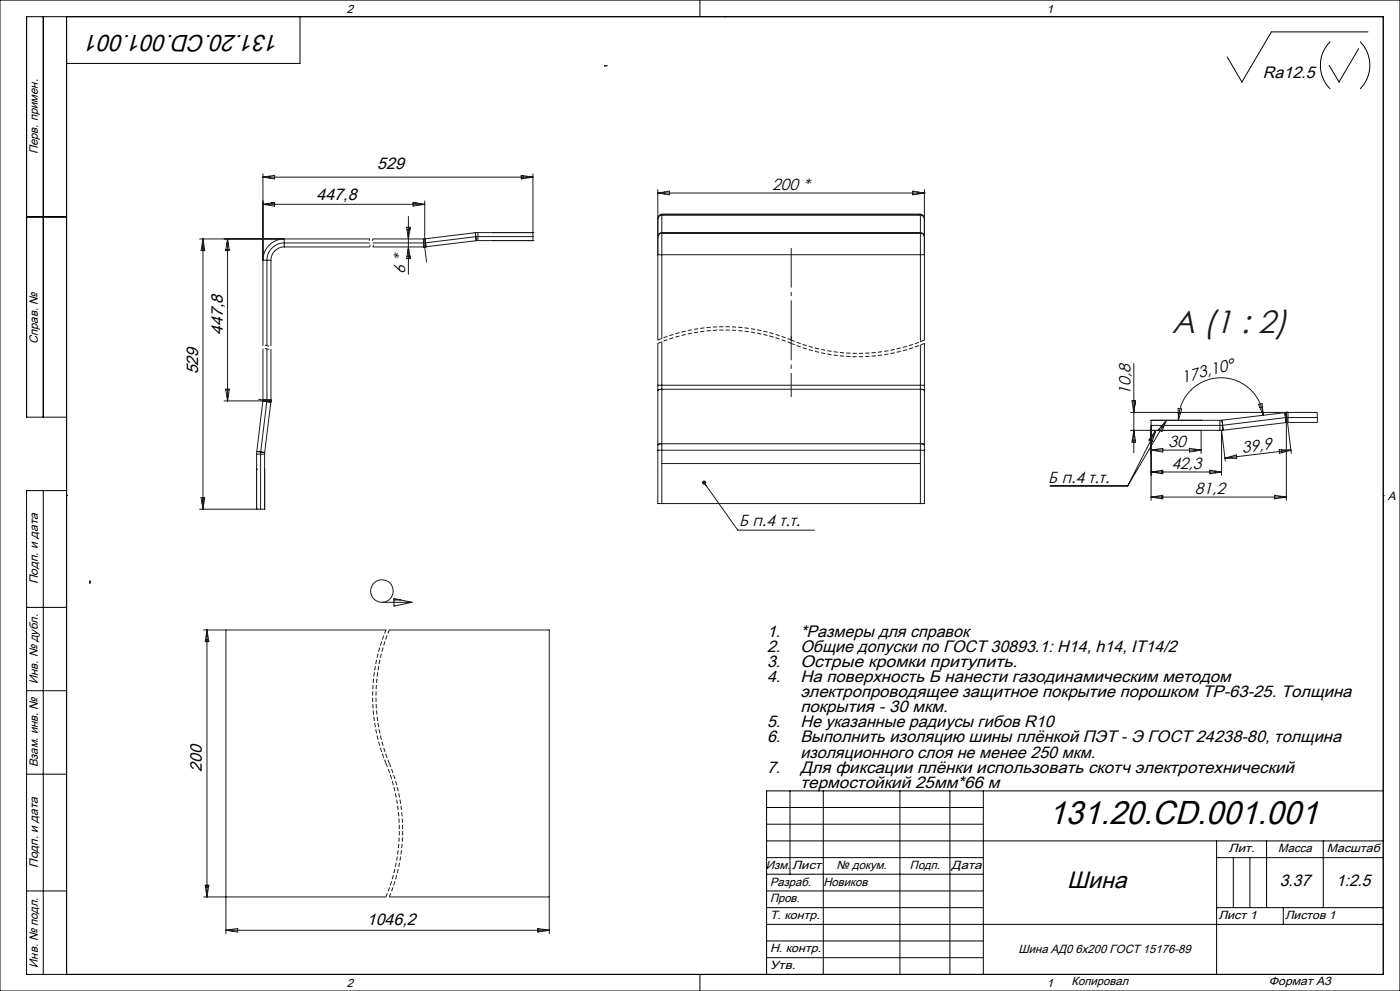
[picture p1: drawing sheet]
<svg xmlns="http://www.w3.org/2000/svg" width="420mm" height="297mm" viewBox="0 0 420 297" stroke-linecap="round" stroke-linejoin="round" font-family="sans-serif">
<g fill="none" stroke="#000" stroke-width=".3">
<path d="M0 0h420v297h-420zM13 5v120M20 5v287M90 5v14h-70M210 0v5M217.5 5h.1M399.1 12.5a10 10 0 0 0 0 14.1M407.6 14.6l-5.9 10-3-5M408 12.5a10 10 0 0 1 0 14.1M410.4 9.6h-29l-8.8 15-4.4-7.5M8 65h12M20 125h-12v-120h407v287h-407v-145h12"/>
<path d="M13 147v145M20 148.5h.1M415 148.5h.1M8 182h12M8 207h12M8 232h12M237 237v25M247 237v55M270 237v55M285 237v55M295 237v55M415 237h-185v55"/>
<path d="M230 242h65M230 247h65M230 252h185M230 257h65M365 252v40M365 257h50M370 257v15M375 257v15M380 252v20M397 252v20M8 267h12M230 267h65"/>
<path d="M230 272h65M230 277h185M230 262h65M365 272h50M385 272v5M210 292v5M217.5 292h.1M230 282h65M230 287h65"/>
</g>
<g fill="none" stroke="#191924" stroke-width=".3">
<path d="M182.1 19.6l-.8 .1h.8M78.9 53.1l3.5-.5v1zM78.9 52.1v51.5M78.9 53.1h81M79 53.1h.1M80.9 52.8v.6M156.4 52.6l3.5 .5-3.5 .5zM157 52.6v.9M158.9 52.9v.3M159.9 52.1v20M197.3 57.9l3.5-.6v1.1zM197.3 56.8v45.1"/>
<path d="M197.3 57.9h80M199.3 57.5v.6M273.8 57.3l3.5 .6-3.5 .5zM275.3 57.5v.6M277.3 57.9h.1M277.3 56.8v45.1M59.9 71.6h51M60.9 71.6l.5 3.5h-1.1zM60.9 71.6v81M67.7 74.9h1.1M68.1 72.8h.3M68.3 71.6l.5 3.5h-1.1z"/>
<path d="M68.3 71.6v48.6M78.9 61.2l3.5-.5v1.1zM78.9 61.2h48.5M81.3 78v25.6M81.4 60.9h1M85.3 74v-2.4a6.4 6.4 0 0 0-6.4 6.4h2.4M85.3 74a4 4 0 0 0-4 4M85.3 74h25.6M110.9 72.8h-25.6a5.2 5.2 0 0 0-5.2 5.2v25.6M111.9 74h15.9M111.9 71.6h15.1M122 68.1h1.1l-.6 3.5z"/>
<path d="M122.1 76.8h.8M122.1 68.8h.8M122.4 74.9h.3M122.4 70.8h.3M122.5 74l.6 3.5h-1.1zM122.5 64.9v17.3M122.9 68.1v.9M122.9 76.7v.8M123.9 60.7l3.5 .5-3.5 .6zM123.9 60.9h1M127 71.6v2.4M127.4 60.2v13.8l.6 4.5"/>
<path d="M127.5 71.6h-.5M127.5 71.6l.2 1.2M127.7 72.8h-15.8M127.7 72.8l.1 1.1M127.8 73.9l-.8 .1M127.8 73.9h.1M127.8 74h-.8M142.6 69.7l.3 2.4M142.6 69.7l-15.1 1.9M142.9 72.1l-15.1 1.8M143.4 69.7h-.8M143.4 72.1h-.5"/>
<path d="M143.4 69.7v2.4M143.4 69.7h16.5M143.4 72.1h16.5M147.9 72.1h.1M147.9 69.7h.1M159.9 70.9h-16.9l-15.3 1.9M159.9 72.1h.1M159.9 69.7h.1M197.3 71.1l.4-.8 .8-.4h77.6l.9 .4 .3 .8M197.3 70.9l.3-.7 .8-.5h77.9l.8 .5 .2 .7M197.3 65.7l.4-.9 .7-.3h77.9l.7 .3 .3 .9M197.3 76.3h80"/>
<path d="M198.5 64.2l-.9 .5-.3 .7M198.5 64.2v37.3M198.5 64.2h77.6M276.1 64.2l1 .5 .2 .7M276.1 64.2v38.2M67.7 116.6h1.1l-.5 3.6zM67.7 116.8h1.1M68.1 118.8h.3M77.6 119.7l3.7 .5h-14.1M78.9 119.8l-.1 .4M78.9 119.8h2.4l-.1 .7M78.9 104.6v15.2"/>
<path d="M80.1 104.6l-.1 15.8M81.3 104.6v15.9M81.3 119.7l-.1 .8M197.3 102.9v48h80v-48M197.3 116.9l1-.2h78.1l.9 .2M197.3 115.5h80M198.5 102.4v48.5M276.1 103.4v47.5M340.1 108.9v26.8M77 136.1v16.5M77 136.1h2.4M77 135.3v.8"/>
<path d="M77 135.3h.1M77 135.3l1.2 .2M78.2 135.5v17.1M78.2 135.5l1.2 .1M78.8 120.2l1.2 .2M78.8 120.2l-1.8 15.1M78.9 120.2l.1 .1M79.4 136.1v16.5M79.4 135.6v.5M80 120.4l-1.8 15.1M80 120.4l1.2 .1M81.2 120.5h.1"/>
<path d="M81.2 120.5l-1.8 15.1M197.3 134.9h80M197.3 133.3l.8-.3h78.5l.7 .3M198.5 138.9h77.6M339.1 123.6h56l.1 3h-8.8M339.1 129h27.9M339.6 120.1h1.1l-.6 3.5zM339.7 132h.9M340 130h.3M340.1 129l.6 3.5h-1.1zM340.5 120.1v1.3M344.9 132h.9"/>
<path d="M345.3 126h.1M345.3 134.9l3.5-.5v1.1zM345.3 126v24M345.3 134.9h15M345.3 126h20.7M346 130h.4M346.7 129l-8.4 16.6M346.7 129l-1 3.4-1-.5zM348.3 128h.8M349.9 126l-11.6 19.6M349.9 126l-1.3 3.3-1-.6zM353.4 122.4l1.1 .2-1 3.4z"/>
<path d="M353.5 124h.6M353.5 126h.1M356.8 134.4l3.5 .5-3.5 .6zM358.5 134.6v.6M360.3 126h.1M360.3 129v6.9M366 126v3l1-.1M366.6 125.9l-.6 .1M366.6 125.9l.2 1.6M366.8 127.5h-21.5M366.8 127.5l.2 1.4M367 128.9l-1 .1"/>
<path d="M367 128.9h.1M367.5 137.3l3.4-1 .1 1.1zM367.6 138.2l-1.1-9.2v13.4M377.6 121.2l1-.3 .4 3.6zM377.9 122h.8M378.8 124h.1M379 124.5a12.8 12.8 0 0 0-13.5-11.3 12.8 12.8 0 0 0-12 12.8M383.8 134.8l3.5 .1-3.4 1zM384.5 134.8v.9M385.4 123.7l1-.1v3M385.4 123.7h.1M385.4 123.7l-18.8 2.2"/>
<path d="M385.4 123.7l.4 2.9M385.8 126.6l-18.8 2.3M385.9 123.5v26.5M385.9 123.6l1.5 12.3M386.4 126.6h-.6M386.4 123.5l-1 .2M386.5 134.9v.2M387.3 134.9l-19.8 2.4M395.2 125.1h-9.4l-19 2.4M60.3 149.1h1.1l-.5 3.5zM60.6 150.8h.5M77 140.6h.1"/>
<path d="M77 152.6h.1M79.4 140.6v12h-19.5M211.2 144.6l10.1 14.3h23M211.5 145.1l.3 .4M315 145.6h23.3M345.3 141.5l3.5-.6v1.1zM345.3 149l3.5-.6v1.1zM345.3 141.5h21.2M345.3 149h40.6M346.5 141.3v.3M346.5 148.8v.4M348.5 141v1"/>
<path d="M348.5 148.5v1M363 140.9l3.5 .6-3.5 .5zM364.5 141.1v.7M382.4 148.4l3.5 .6-3.5 .5zM27 174.8v-.7v.7M118.2 179.4l5.4 1.1-5.4 1.1zM118.2 179.8h2M61.1 188.8h54.7M61.6 191.8h.9M61.9 189.8h.4M62.1 188.8l.6 3.5h-1.1zM62.1 188.8v80"/>
<path d="M67.8 188.8v91M114.6 180.5h9M116.8 188.8h48v91M61.1 268.8h54.7M61.6 265.3h1.1l-.6 3.5zM61.6 265.8h.9M61.9 267.8h.4M67.8 278.8l3.5-.5v1zM67.8 278.8h97M69.6 278.5v.6M116.8 268.8h48M161.3 278.3l3.5 .5-3.5 .5z"/>
<path d="M161.6 278.3v1M163.6 278.6v.4"/>
<circle cx="114.6" cy="177.1" r="3.4"/>
</g>
<path d="M237.4 102.9a52 52 0 0 0 40 0M237.4 102.9a52 52 0 0 0-40 0M237.4 101.9a52 52 0 0 0 40 0M237.4 101.9a52 52 0 0 0-40 0M115.8 188.8a52 52 0 0 0 0 40M116.8 188.8a52 52 0 0 0 0 40M115.8 268.8a52 52 0 0 0 0-40M116.8 268.8a52 52 0 0 0 0-40" fill="none" stroke="#191924" stroke-width=".3" stroke-dasharray="1.3 .6" stroke-dashoffset=".1" stroke-linecap="butt"/>
<path d="M110.9 71.6v1.2M110.9 74v-1.2M111.9 71.6v1.2M111.9 74v-1.2M80.1 104.6h1.2M80.1 104.6h-1.2M80.1 103.6h1.2M80.1 103.6h-1.2" fill="none" stroke="#191924" stroke-width=".3" stroke-dasharray="1.3 .6" stroke-dashoffset=".6" stroke-linecap="butt"/>
<circle cx="211.2" cy="144.6" r=".27" fill="none" stroke="#191924" stroke-width=".7" stroke-linecap="butt"/>
<path d="M237.4 100.7v18.3" fill="none" stroke="#191924" stroke-width=".3" stroke-dasharray="15.2 1.3 1.3 1.3" stroke-dashoffset="8" stroke-linecap="butt"/>
<path d="M237.4 74.3v27.6" fill="none" stroke="#191924" stroke-width=".3" stroke-dasharray="15.2 1.3 1.3 1.3" stroke-dashoffset="3.3" stroke-linecap="butt"/>
<g fill="#808080">
<path d="M208.5 -.1h3.4zM284.9 -.1h3.6zM63.1 297.1h3.5zM156.6 297.1h3.5z"/>
<path d="M58.9 -.1h1.1zM58.9 -.1h1.1zM56.9 297.1h1.1zM56.9 297.1h1.1z"/>
</g>
<text font-size="10" x="314.5" y="246.8">131.20.CD.001.001</text>
<text font-size="9.7" fill="#191924" x="351.5" y="99.8">A (1 : 2)</text>
<g font-size="7.1">
<text x="83.9" y="10.3" transform="rotate(-180 83.9 10.3)">131.20.CD.001.001</text>
<text x="320.2" y="266.1">Шина</text>
</g>
<g font-size="5">
<text x="378.9" y="23.5">Ra12.5</text>
<text x="113.2" y="50.7">529</text>
<text x="94.9" y="59.9">447,8</text>
<text x="66.8" y="100.4" transform="rotate(-90 66.8 100.4)">447,8</text>
<text x="59.4" y="112.2" transform="rotate(-90 59.4 112.2)">529</text>
<text x="230.1" y="190.9">1.</text>
<text x="240.1" y="190.9">*Размеры для справок</text>
<text x="230.1" y="195.4">2.</text>
<text x="240.1" y="195.4">Общие допуски по ГОСТ 30893.1: H14, h14, IT14/2</text>
<text x="230.1" y="199.9">3.</text>
<text x="240.1" y="199.9">Острые кромки притупить.</text>
<text x="230.1" y="204.4">4.</text>
<text x="240.1" y="204.4">На поверхность Б нанести газодинамическим методом</text>
<text x="240.1" y="208.9">электропроводящее защитное покрытие порошком ТР-63-25. Толщина</text>
<text x="240.1" y="213.5">покрытия - 30 мкм.</text>
<text x="230.1" y="218">5.</text>
<text x="240.1" y="218">Не указанные радиусы гибов R10</text>
<text x="230.1" y="222.5">6.</text>
<text x="240.1" y="222.5">Выполнить изоляцию шины плёнкой ПЭТ - Э ГОСТ 24238-80, толщина</text>
<text x="240.1" y="227">изоляционного слоя не менее 250 мкм.</text>
<text x="60.5" y="231.4" transform="rotate(-90 60.5 231.4)">200</text>
<text x="230.1" y="231.5">7.</text>
<text x="240.1" y="231.5">Для фиксации плёнки использовать скотч электротехнический</text>
<text x="240.1" y="236.1">термостойкий 25мм*66 м</text>
<text x="383.9" y="265.7">3.37</text>
<text x="400.8" y="265.7">1:2.5</text>
<text x="110" y="277.3">1046,2</text>
</g>
<g font-size="4.8">
<text x="231.7" y="56.8">200 *</text>
<text x="121.6" y="82.2" transform="rotate(-90 121.6 82.2)">6 *</text>
<text x="339.2" y="118.3" transform="rotate(-90 339.2 118.3)">10,8</text>
<text x="354.8" y="114.7" transform="rotate(-14 354.8 114.7)">173,10°</text>
<text x="350.6" y="133.9">30</text>
<text x="372.8" y="135.7" transform="rotate(-7 372.8 135.7)">39,9</text>
<text x="351.4" y="140.5">42,3</text>
<text x="314.5" y="144.7">Б п.4 т.т.</text>
<text x="358.4" y="148">81,2</text>
<text x="221.7" y="157.8">Б п.4 т.т.</text>
</g>
<g font-size="3.6">
<text x="104" y="3.9">2</text>
<text x="314" y="3.9">1</text>
<text x="11.4" y="46.3" transform="rotate(-90 11.4 46.3)">Перв. примен.</text>
<text x="11.3" y="103.2" transform="rotate(-90 11.3 103.2)">Справ. №</text>
<text x="416.4" y="149.9">A</text>
<text x="11.4" y="175.1" transform="rotate(-90 11.4 175.1)">Подп. и дата</text>
<text x="11.3" y="205" transform="rotate(-90 11.3 205)">Инв. № дубл.</text>
<text x="11.4" y="230" transform="rotate(-90 11.4 230)">Взам. инв. №</text>
<text x="368.5" y="255.4">Лит.</text>
<text x="383.5" y="255.4">Масса</text>
<text x="398.1" y="255.4">Масштаб</text>
<text x="11.4" y="260.1" transform="rotate(-90 11.4 260.1)">Подп. и дата</text>
<text x="229.8" y="260.4">Изм.</text>
<text x="237.6" y="260.4">Лист</text>
<text x="251" y="260.4">№ докум.</text>
<text x="273" y="260.4">Подп.</text>
<text x="285.5" y="260.4">Дата</text>
<text x="231" y="265.4">Разраб.</text>
<text x="247" y="265.5">Новиков</text>
<text x="231" y="275.4">Т. контр.</text>
<text x="231" y="270.4">Пров.</text>
<text x="365.5" y="275.4">Лист 1</text>
<text x="385.5" y="275.4">Листов 1</text>
<text x="231" y="285.4">Н. контр.</text>
<text x="305.5" y="285.7">Шина АД0 6x200 ГОСТ 15176-89</text>
<text x="11.3" y="290" transform="rotate(-90 11.3 290)">Инв. № подл.</text>
<text x="231" y="290.4">Утв.</text>
<text x="104" y="295.9">2</text>
<text x="314" y="295.9">1</text>
<text x="321.5" y="295.3">Копировал</text>
<text x="380.7" y="295.3">Формат А3</text>
</g>
</svg>
